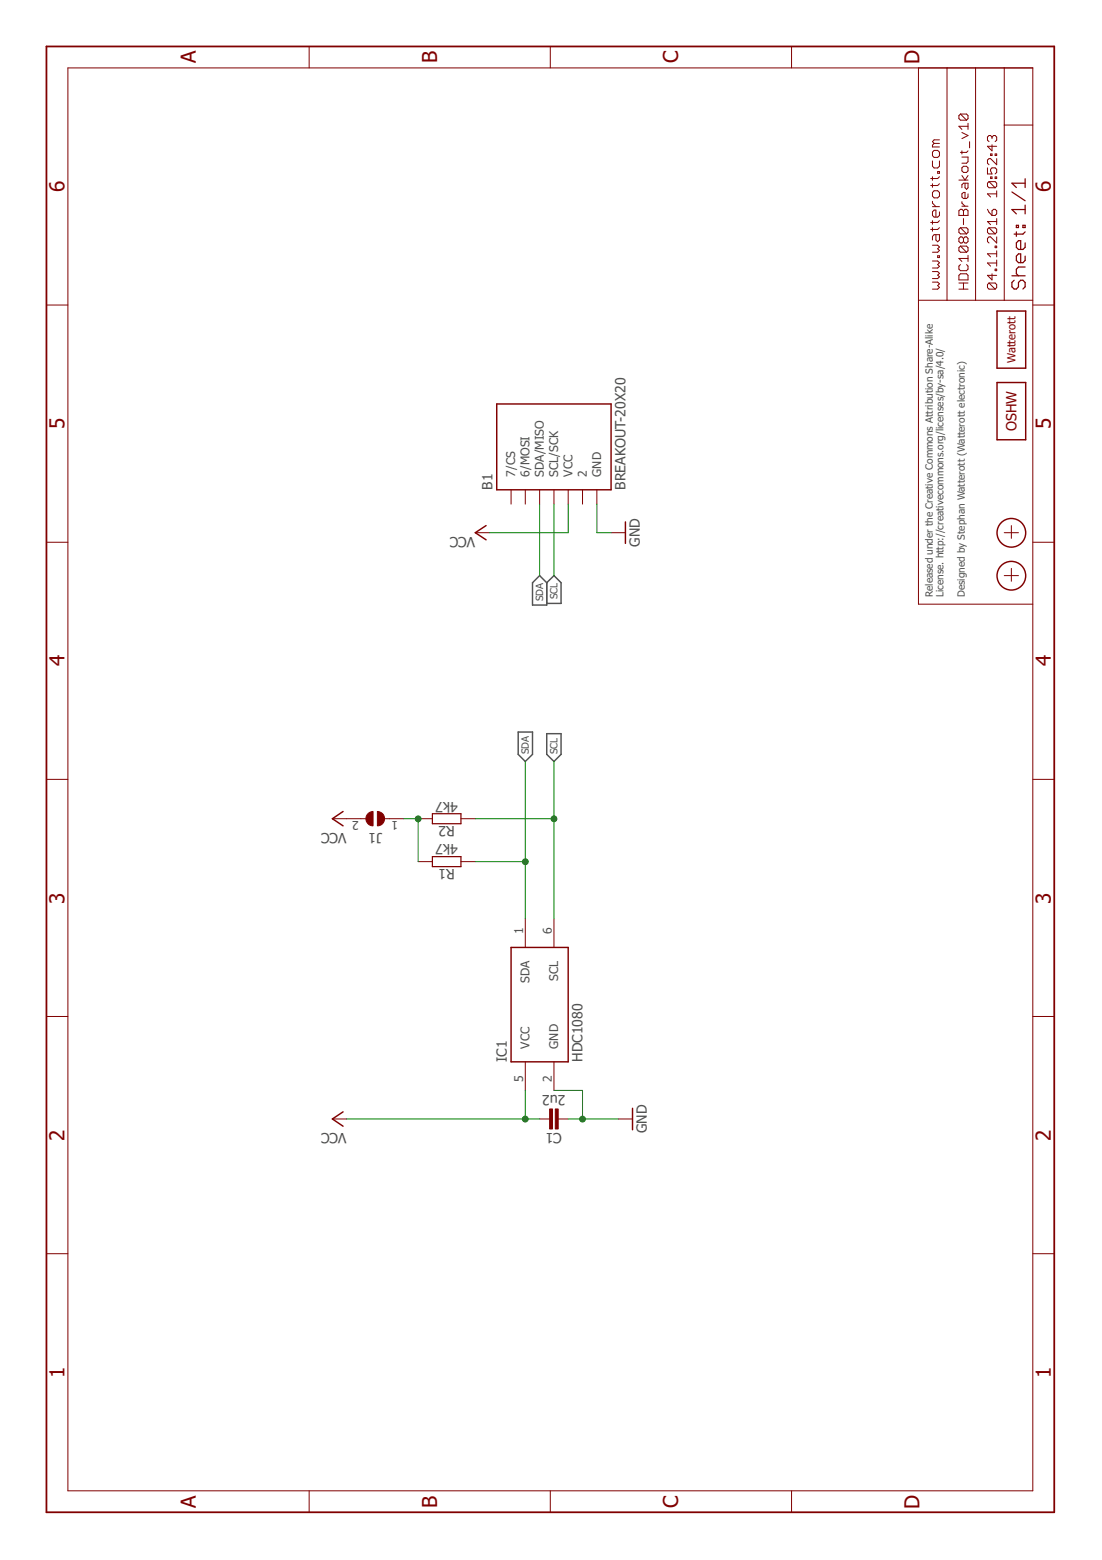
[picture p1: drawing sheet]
<?xml version="1.0" encoding="utf-8"?>
<!DOCTYPE eagle SYSTEM "eagle.dtd">
<eagle version="7.7.0">
<drawing>
<settings>
<setting alwaysvectorfont="no"/>
<setting verticaltext="up"/>
</settings>
<grid distance="0.1" unitdist="inch" unit="inch" style="lines" multiple="1" display="no" altdistance="0.01" altunitdist="inch" altunit="inch"/>
<schematic xreflabel="%F%N/%S.%C%R" xrefpart="/%S.%C%R">
<libraries>
<library name="we-rcl">
<symbols>
<symbol name="RESISTOR">
<pin name="1" x="-5.08" y="0" visible="off" length="short" direction="pas" swaplevel="1"/>
<pin name="2" x="5.08" y="0" visible="off" length="short" direction="pas" swaplevel="1" rot="R180"/>
<wire x1="-2.54" y1="0.889" x2="2.54" y2="0.889" width="0.2032" layer="94"/>
<wire x1="2.54" y1="0.889" x2="2.54" y2="-0.889" width="0.2032" layer="94"/>
<wire x1="2.54" y1="-0.889" x2="-2.54" y2="-0.889" width="0.2032" layer="94"/>
<wire x1="-2.54" y1="-0.889" x2="-2.54" y2="0.889" width="0.2032" layer="94"/>
<text x="0" y="1.27" size="1.778" layer="95" align="bottom-center">&gt;NAME</text>
<text x="0" y="-1.27" size="1.778" layer="96" align="top-center">&gt;VALUE</text>
</symbol>
<symbol name="CAPACITOR">
<pin name="1" x="-2.54" y="0" visible="off" length="point" direction="pas" swaplevel="1"/>
<pin name="2" x="2.54" y="0" visible="off" length="point" direction="pas" swaplevel="1" rot="R180"/>
<text x="0" y="2.54" size="1.778" layer="95" align="bottom-center">&gt;NAME</text>
<text x="0" y="-2.54" size="1.778" layer="96" align="top-center">&gt;VALUE</text>
<wire x1="-2.54" y1="0" x2="-0.762" y2="0" width="0.1524" layer="94"/>
<wire x1="2.54" y1="0" x2="0.762" y2="0" width="0.1524" layer="94"/>
<rectangle x1="-1.27" y1="-0.254" x2="2.286" y2="0.254" layer="94" rot="R90"/>
<rectangle x1="-2.286" y1="-0.254" x2="1.27" y2="0.254" layer="94" rot="R90"/>
</symbol>
<symbol name="JUMPER2">
<wire x1="0.381" y1="0.635" x2="0.381" y2="-0.635" width="1.27" layer="94" curve="-180" cap="flat"/>
<wire x1="-0.381" y1="-0.635" x2="-0.381" y2="0.635" width="1.27" layer="94" curve="-180" cap="flat"/>
<wire x1="2.54" y1="0" x2="1.651" y2="0" width="0.1524" layer="94"/>
<wire x1="-2.54" y1="0" x2="-1.651" y2="0" width="0.1524" layer="94"/>
<text x="0" y="2.54" size="1.778" layer="95" align="bottom-center">&gt;NAME</text>
<pin name="2" x="5.08" y="0" visible="pad" length="short" direction="pas" swaplevel="1" rot="R180"/>
<pin name="1" x="-5.08" y="0" visible="pad" length="short" direction="pas" swaplevel="1"/>
</symbol>
</symbols>
<devicesets>
<deviceset name="RESISTOR" prefix="R" uservalue="yes">
<gates>
<gate name="R" symbol="RESISTOR" x="0" y="0"/>
</gates>
<devices>
<device name="-R0603" package="R0603">
<connects>
<connect gate="R" pin="1" pad="1"/>
<connect gate="R" pin="2" pad="2"/>
</connects>
<technologies>
<technology name=""/>
</technologies>
</device>
<device name="-R0805" package="R0805">
<connects>
<connect gate="R" pin="1" pad="1"/>
<connect gate="R" pin="2" pad="2"/>
</connects>
<technologies>
<technology name=""/>
</technologies>
</device>
<device name="-R0402" package="R0402">
<connects>
<connect gate="R" pin="1" pad="1"/>
<connect gate="R" pin="2" pad="2"/>
</connects>
<technologies>
<technology name=""/>
</technologies>
</device>
<device name="-R1206" package="R1206">
<connects>
<connect gate="R" pin="1" pad="1"/>
<connect gate="R" pin="2" pad="2"/>
</connects>
<technologies>
<technology name=""/>
</technologies>
</device>
<device name="-R0201" package="R0201">
<connects>
<connect gate="R" pin="1" pad="1"/>
<connect gate="R" pin="2" pad="2"/>
</connects>
<technologies>
<technology name=""/>
</technologies>
</device>
</devices>
</deviceset>
<deviceset name="CAPACITOR" prefix="C" uservalue="yes">
<gates>
<gate name="C" symbol="CAPACITOR" x="0" y="0"/>
</gates>
<devices>
<device name="-C0402" package="R0402">
<connects>
<connect gate="C" pin="1" pad="1"/>
<connect gate="C" pin="2" pad="2"/>
</connects>
<technologies>
<technology name=""/>
</technologies>
</device>
<device name="-C0603" package="R0603">
<connects>
<connect gate="C" pin="1" pad="1"/>
<connect gate="C" pin="2" pad="2"/>
</connects>
<technologies>
<technology name=""/>
</technologies>
</device>
<device name="-C0805" package="R0805">
<connects>
<connect gate="C" pin="1" pad="1"/>
<connect gate="C" pin="2" pad="2"/>
</connects>
<technologies>
<technology name=""/>
</technologies>
</device>
<device name="-C1206" package="R1206">
<connects>
<connect gate="C" pin="1" pad="1"/>
<connect gate="C" pin="2" pad="2"/>
</connects>
<technologies>
<technology name=""/>
</technologies>
</device>
<device name="-C0201" package="R0201">
<connects>
<connect gate="C" pin="1" pad="1"/>
<connect gate="C" pin="2" pad="2"/>
</connects>
<technologies>
<technology name=""/>
</technologies>
</device>
</devices>
</deviceset>
<deviceset name="JUMPER2" prefix="J">
<gates>
<gate name="J" symbol="JUMPER2" x="0" y="0"/>
</gates>
<devices>
<device name="-0603" package="JUMPER2-0603">
<connects>
<connect gate="J" pin="1" pad="1"/>
<connect gate="J" pin="2" pad="2"/>
</connects>
<technologies>
<technology name=""/>
</technologies>
</device>
<device name="-0603-NC" package="JUMPER2-0603_NC">
<connects>
<connect gate="J" pin="1" pad="1"/>
<connect gate="J" pin="2" pad="2"/>
</connects>
<technologies>
<technology name=""/>
</technologies>
</device>
<device name="-0402" package="JUMPER2-0402">
<connects>
<connect gate="J" pin="1" pad="1"/>
<connect gate="J" pin="2" pad="2"/>
</connects>
<technologies>
<technology name=""/>
</technologies>
</device>
<device name="-0402-NC" package="JUMPER2-0402_NC">
<connects>
<connect gate="J" pin="1" pad="1"/>
<connect gate="J" pin="2" pad="2"/>
</connects>
<technologies>
<technology name=""/>
</technologies>
</device>
<device name="-0201" package="JUMPER2-0201">
<connects>
<connect gate="J" pin="1" pad="1"/>
<connect gate="J" pin="2" pad="2"/>
</connects>
<technologies>
<technology name=""/>
</technologies>
</device>
<device name="-0201-NC" package="JUMPER2-0201_NC">
<connects>
<connect gate="J" pin="1" pad="1"/>
<connect gate="J" pin="2" pad="2"/>
</connects>
<technologies>
<technology name=""/>
</technologies>
</device>
</devices>
</deviceset>
</devicesets>
</library>
<library name="supply1">
<symbols>
<symbol name="VCC">
<wire x1="1.27" y1="-1.905" x2="0" y2="0" width="0.254" layer="94"/>
<wire x1="0" y1="0" x2="-1.27" y2="-1.905" width="0.254" layer="94"/>
<text x="-2.54" y="-2.54" size="1.778" layer="96" rot="R90">&gt;VALUE</text>
<pin name="VCC" x="0" y="-2.54" visible="off" length="short" direction="sup" rot="R90"/>
</symbol>
<symbol name="GND">
<wire x1="-1.905" y1="0" x2="1.905" y2="0" width="0.254" layer="94"/>
<text x="-2.54" y="-2.54" size="1.778" layer="96">&gt;VALUE</text>
<pin name="GND" x="0" y="2.54" visible="off" length="short" direction="sup" rot="R270"/>
</symbol>
</symbols>
<devicesets>
<deviceset name="VCC" prefix="P+">
<gates>
<gate name="VCC" symbol="VCC" x="0" y="0"/>
</gates>
<devices>
<device name="">
<technologies>
<technology name=""/>
</technologies>
</device>
</devices>
</deviceset>
<deviceset name="GND" prefix="GND">
<gates>
<gate name="1" symbol="GND" x="0" y="0"/>
</gates>
<devices>
<device name="">
<technologies>
<technology name=""/>
</technologies>
</device>
</devices>
</deviceset>
</devicesets>
</library>
<library name="we-symbol">
<symbols>
<symbol name="PASSER">
<wire x1="-1.016" y1="0" x2="1.27" y2="0" width="0.127" layer="94"/>
<wire x1="0" y1="1.27" x2="0" y2="-1.27" width="0.127" layer="94"/>
<circle x="0" y="0" radius="2.54" width="0.254" layer="94"/>
</symbol>
<symbol name="OSHW_LOGO">
<wire x1="5.08" y1="2.54" x2="5.08" y2="-2.54" width="0.254" layer="94"/>
<wire x1="5.08" y1="-2.54" x2="-5.08" y2="-2.54" width="0.254" layer="94"/>
<wire x1="-5.08" y1="-2.54" x2="-5.08" y2="2.54" width="0.254" layer="94"/>
<wire x1="-5.08" y1="2.54" x2="5.08" y2="2.54" width="0.254" layer="94"/>
<text x="0" y="0" size="1.778" layer="94" align="center">OSHW</text>
</symbol>
<symbol name="WE_LOGO">
<wire x1="5.08" y1="2.54" x2="5.08" y2="-2.54" width="0.254" layer="94"/>
<wire x1="5.08" y1="-2.54" x2="-5.08" y2="-2.54" width="0.254" layer="94"/>
<wire x1="-5.08" y1="-2.54" x2="-5.08" y2="2.54" width="0.254" layer="94"/>
<wire x1="-5.08" y1="2.54" x2="5.08" y2="2.54" width="0.254" layer="94"/>
<text x="0" y="0" size="1.4224" layer="94" align="center">Watterott</text>
</symbol>
<symbol name="A4L-LOC">
<wire x1="256.54" y1="3.81" x2="256.54" y2="8.89" width="0.1016" layer="94"/>
<wire x1="256.54" y1="8.89" x2="256.54" y2="13.97" width="0.1016" layer="94"/>
<wire x1="256.54" y1="13.97" x2="256.54" y2="19.05" width="0.1016" layer="94"/>
<wire x1="256.54" y1="19.05" x2="256.54" y2="24.13" width="0.1016" layer="94"/>
<wire x1="161.29" y1="3.81" x2="161.29" y2="24.13" width="0.1016" layer="94"/>
<wire x1="161.29" y1="24.13" x2="215.265" y2="24.13" width="0.1016" layer="94"/>
<wire x1="215.265" y1="24.13" x2="256.54" y2="24.13" width="0.1016" layer="94"/>
<wire x1="246.38" y1="3.81" x2="246.38" y2="8.89" width="0.1016" layer="94"/>
<wire x1="246.38" y1="8.89" x2="256.54" y2="8.89" width="0.1016" layer="94"/>
<wire x1="246.38" y1="8.89" x2="215.265" y2="8.89" width="0.1016" layer="94"/>
<wire x1="215.265" y1="8.89" x2="215.265" y2="3.81" width="0.1016" layer="94"/>
<wire x1="215.265" y1="8.89" x2="215.265" y2="13.97" width="0.1016" layer="94"/>
<wire x1="215.265" y1="13.97" x2="256.54" y2="13.97" width="0.1016" layer="94"/>
<wire x1="215.265" y1="13.97" x2="215.265" y2="19.05" width="0.1016" layer="94"/>
<wire x1="215.265" y1="19.05" x2="256.54" y2="19.05" width="0.1016" layer="94"/>
<wire x1="215.265" y1="19.05" x2="215.265" y2="24.13" width="0.1016" layer="94"/>
<frame x1="0" y1="0" x2="260.35" y2="179.07" columns="6" rows="4" layer="94"/>
<text x="217.17" y="15.24" size="1.778" layer="94" font="vector">&gt;DRAWING_NAME</text>
<text x="217.17" y="10.16" size="1.778" layer="94" font="vector">&gt;LAST_DATE_TIME</text>
<text x="230.505" y="5.08" size="2.54" layer="94" font="vector">&gt;SHEET</text>
<text x="217.17" y="5.08" size="2.54" layer="94" font="vector">Sheet:</text>
<text x="217.17" y="20.32" size="2.032" layer="94" font="vector">www.watterott.com</text>
</symbol>
</symbols>
<devicesets>
<deviceset name="PASSER" prefix="X">
<gates>
<gate name="X" symbol="PASSER" x="0" y="0"/>
</gates>
<devices>
<device name="-07" package="PASSER_07MM">
<technologies>
<technology name=""/>
</technologies>
</device>
</devices>
</deviceset>
<deviceset name="OSHW_LOGO" prefix="LOGO">
<gates>
<gate name="L" symbol="OSHW_LOGO" x="0" y="0"/>
</gates>
<devices>
<device name="X0100" package="OSHW_6X100">
<technologies>
<technology name=""/>
</technologies>
</device>
<device name="X0150" package="OSHW_6X150">
<technologies>
<technology name=""/>
</technologies>
</device>
<device name="X0200" package="OSHW_6X200">
<technologies>
<technology name=""/>
</technologies>
</device>
<device name="X0070" package="OSHW_6X70">
<technologies>
<technology name=""/>
</technologies>
</device>
</devices>
</deviceset>
<deviceset name="LOGO" prefix="LOGO">
<gates>
<gate name="L" symbol="WE_LOGO" x="0" y="0"/>
</gates>
<devices>
<device name="-PLACE" package="LOGO_TPLACE">
<technologies>
<technology name=""/>
</technologies>
</device>
<device name="-LAYER" package="LOGO_TOP">
<technologies>
<technology name=""/>
</technologies>
</device>
<device name="-STOP" package="LOGO_STOP">
<technologies>
<technology name=""/>
</technologies>
</device>
<device name="-S_STOP" package="SPARK_STOP">
<technologies>
<technology name=""/>
</technologies>
</device>
<device name="-S_LAYER" package="SPARK_TOP">
<technologies>
<technology name=""/>
</technologies>
</device>
<device name="-S_PLACE_M" package="SPARK_TPLACE_M">
<technologies>
<technology name=""/>
</technologies>
</device>
<device name="-S_PLACE_S" package="SPARK_TPLACE_S">
<technologies>
<technology name=""/>
</technologies>
</device>
</devices>
</deviceset>
<deviceset name="FRAME-A4L" prefix="FRAME">
<gates>
<gate name="F" symbol="A4L-LOC" x="0" y="0"/>
</gates>
<devices>
<device name="">
<technologies>
<technology name=""/>
</technologies>
</device>
</devices>
</deviceset>
</devicesets>
</library>
<library name="we-board">
<symbols>
<symbol name="BREAKOUT">
<wire x1="-7.62" y1="10.16" x2="-7.62" y2="-10.16" width="0.254" layer="94"/>
<wire x1="-7.62" y1="-10.16" x2="7.62" y2="-10.16" width="0.254" layer="94"/>
<wire x1="7.62" y1="-10.16" x2="7.62" y2="10.16" width="0.254" layer="94"/>
<wire x1="7.62" y1="10.16" x2="-7.62" y2="10.16" width="0.254" layer="94"/>
<text x="-7.62" y="12.7" size="1.778" layer="95" align="top-left">&gt;NAME</text>
<text x="-7.62" y="-12.7" size="1.778" layer="95">&gt;Value</text>
<pin name="6/MOSI" x="-10.16" y="5.08" visible="pin" length="short"/>
<pin name="SDA/MISO" x="-10.16" y="2.54" visible="pin" length="short"/>
<pin name="SCL/SCK" x="-10.16" y="0" visible="pin" length="short"/>
<pin name="VCC" x="-10.16" y="-2.54" visible="pin" length="short" direction="pwr"/>
<pin name="2" x="-10.16" y="-5.08" visible="pin" length="short"/>
<pin name="GND" x="-10.16" y="-7.62" visible="pin" length="short" direction="pwr"/>
<pin name="7/CS" x="-10.16" y="7.62" visible="pin" length="short"/>
</symbol>
</symbols>
<devicesets>
<deviceset name="BREAKOUT" prefix="B">
<gates>
<gate name="BOARD" symbol="BREAKOUT" x="0" y="0"/>
</gates>
<devices>
<device name="-20X20" package="BREAKOUT-20X20">
<connects>
<connect gate="BOARD" pin="2" pad="2"/>
<connect gate="BOARD" pin="6/MOSI" pad="MOSI"/>
<connect gate="BOARD" pin="7/CS" pad="CS"/>
<connect gate="BOARD" pin="GND" pad="GND"/>
<connect gate="BOARD" pin="SCL/SCK" pad="SCL/SCK"/>
<connect gate="BOARD" pin="SDA/MISO" pad="SDA/MISO"/>
<connect gate="BOARD" pin="VCC" pad="VCC"/>
</connects>
<technologies>
<technology name=""/>
</technologies>
</device>
</devices>
</deviceset>
</devicesets>
</library>
<library name="we-sensor">
<symbols>
<symbol name="HDC1080">
<pin name="SCL" x="15.24" y="-2.54" length="middle" rot="R180"/>
<pin name="VCC" x="-15.24" y="2.54" length="middle" direction="pwr"/>
<pin name="SDA" x="15.24" y="2.54" length="middle" rot="R180"/>
<pin name="GND" x="-15.24" y="-2.54" length="middle" direction="pwr"/>
<wire x1="-10.16" y1="5.08" x2="-10.16" y2="-5.08" width="0.254" layer="94"/>
<wire x1="-10.16" y1="-5.08" x2="10.16" y2="-5.08" width="0.254" layer="94"/>
<wire x1="10.16" y1="-5.08" x2="10.16" y2="5.08" width="0.254" layer="94"/>
<wire x1="10.16" y1="5.08" x2="-10.16" y2="5.08" width="0.254" layer="94"/>
<text x="-10.16" y="7.62" size="1.778" layer="95" rot="MR180">&gt;NAME</text>
<text x="-10.16" y="-7.62" size="1.778" layer="96">&gt;VALUE</text>
</symbol>
</symbols>
<devicesets>
<deviceset name="HDC1080" prefix="IC">
<gates>
<gate name="G$1" symbol="HDC1080" x="0" y="0"/>
</gates>
<devices>
<device name="" package="WSON6">
<connects>
<connect gate="G$1" pin="GND" pad="2"/>
<connect gate="G$1" pin="SCL" pad="6"/>
<connect gate="G$1" pin="SDA" pad="1"/>
<connect gate="G$1" pin="VCC" pad="5"/>
</connects>
<technologies>
<technology name=""/>
</technologies>
</device>
</devices>
</deviceset>
</devicesets>
</library>
</libraries>
<attributes>
</attributes>
<variantdefs>
</variantdefs>
<classes>
<class number="0" name="default" width="0" drill="0">
</class>
</classes>
<parts>
<part name="R1" library="we-rcl" deviceset="RESISTOR" device="-R0402" value="4k7"/>
<part name="R2" library="we-rcl" deviceset="RESISTOR" device="-R0402" value="4k7"/>
<part name="P+3" library="supply1" deviceset="VCC" device=""/>
<part name="C1" library="we-rcl" deviceset="CAPACITOR" device="-C0402" value="2u2"/>
<part name="GND2" library="supply1" deviceset="GND" device=""/>
<part name="X1" library="we-symbol" deviceset="PASSER" device="-07"/>
<part name="X2" library="we-symbol" deviceset="PASSER" device="-07"/>
<part name="LOGO2" library="we-symbol" deviceset="OSHW_LOGO" device="X0070"/>
<part name="GND5" library="supply1" deviceset="GND" device=""/>
<part name="P+7" library="supply1" deviceset="VCC" device=""/>
<part name="J1" library="we-rcl" deviceset="JUMPER2" device="-0603"/>
<part name="P+1" library="supply1" deviceset="VCC" device=""/>
<part name="LOGO3" library="we-symbol" deviceset="LOGO" device="-S_PLACE_M"/>
<part name="B1" library="we-board" deviceset="BREAKOUT" device="-20X20"/>
<part name="FRAME2" library="we-symbol" deviceset="FRAME-A4L" device=""/>
<part name="IC1" library="we-sensor" deviceset="HDC1080" device=""/>
</parts>
<sheets>
<sheet>
<plain>
<text x="162.56" y="22.86" size="1.27" layer="95" align="top-left">Released under the Creative Commons Attribution Share-Alike 
License. http://creativecommons.org/licenses/by-sa/4.0/

Designed by Stephan Watterott (Watterott electronic)</text>
</plain>
<instances>
<instance part="R1" gate="R" x="115.57" y="107.95" rot="R90"/>
<instance part="R2" gate="R" x="123.19" y="107.95" rot="R90"/>
<instance part="P+3" gate="VCC" x="69.85" y="128.27"/>
<instance part="C1" gate="C" x="69.85" y="88.9" rot="R90"/>
<instance part="GND2" gate="1" x="173.99" y="76.2" rot="MR0"/>
<instance part="X1" gate="X" x="166.37" y="7.62"/>
<instance part="X2" gate="X" x="173.99" y="7.62"/>
<instance part="LOGO2" gate="L" x="195.58" y="7.62"/>
<instance part="GND5" gate="1" x="69.85" y="74.93"/>
<instance part="P+7" gate="VCC" x="173.99" y="102.87" smashed="yes" rot="MR0">
<attribute name="VALUE" x="171.45" y="102.87" size="1.778" layer="96" rot="MR90"/>
</instance>
<instance part="J1" gate="J" x="123.19" y="120.65" rot="R90"/>
<instance part="P+1" gate="VCC" x="123.19" y="128.27"/>
<instance part="LOGO3" gate="L" x="208.28" y="7.62"/>
<instance part="B1" gate="BOARD" x="189.23" y="88.9"/>
<instance part="FRAME2" gate="F" x="0" y="0"/>
<instance part="IC1" gate="G$1" x="90.17" y="91.44"/>
</instances>
<busses>
</busses>
<nets>
<net name="VCC" class="0">
<segment>
<pinref part="P+3" gate="VCC" pin="VCC"/>
<wire x1="69.85" y1="125.73" x2="69.85" y2="93.98" width="0.1524" layer="91"/>
<pinref part="C1" gate="C" pin="2"/>
<wire x1="69.85" y1="93.98" x2="74.93" y2="93.98" width="0.1524" layer="91"/>
<wire x1="69.85" y1="91.44" x2="69.85" y2="93.98" width="0.1524" layer="91"/>
<junction x="69.85" y="93.98"/>
<pinref part="IC1" gate="G$1" pin="VCC"/>
</segment>
<segment>
<pinref part="P+7" gate="VCC" pin="VCC"/>
<wire x1="173.99" y1="100.33" x2="173.99" y2="86.36" width="0.1524" layer="91"/>
<wire x1="173.99" y1="86.36" x2="179.07" y2="86.36" width="0.1524" layer="91"/>
<pinref part="B1" gate="BOARD" pin="VCC"/>
</segment>
<segment>
<pinref part="J1" gate="J" pin="2"/>
<pinref part="P+1" gate="VCC" pin="VCC"/>
</segment>
</net>
<net name="GND" class="0">
<segment>
<wire x1="74.93" y1="88.9" x2="74.93" y2="83.82" width="0.1524" layer="91"/>
<wire x1="74.93" y1="83.82" x2="69.85" y2="83.82" width="0.1524" layer="91"/>
<pinref part="C1" gate="C" pin="1"/>
<wire x1="69.85" y1="83.82" x2="69.85" y2="86.36" width="0.1524" layer="91"/>
<pinref part="GND5" gate="1" pin="GND"/>
<wire x1="69.85" y1="83.82" x2="69.85" y2="77.47" width="0.1524" layer="91"/>
<junction x="69.85" y="83.82"/>
<pinref part="IC1" gate="G$1" pin="GND"/>
</segment>
<segment>
<pinref part="GND2" gate="1" pin="GND"/>
<wire x1="179.07" y1="81.28" x2="173.99" y2="81.28" width="0.1524" layer="91"/>
<wire x1="173.99" y1="81.28" x2="173.99" y2="78.74" width="0.1524" layer="91"/>
<pinref part="B1" gate="BOARD" pin="GND"/>
</segment>
</net>
<net name="SDA" class="0">
<segment>
<wire x1="105.41" y1="93.98" x2="115.57" y2="93.98" width="0.1524" layer="91"/>
<pinref part="R1" gate="R" pin="1"/>
<wire x1="115.57" y1="93.98" x2="133.35" y2="93.98" width="0.1524" layer="91"/>
<wire x1="115.57" y1="102.87" x2="115.57" y2="93.98" width="0.1524" layer="91"/>
<junction x="115.57" y="93.98"/>
<pinref part="IC1" gate="G$1" pin="SDA"/>
<label x="133.35" y="93.98" size="1.27" layer="95" xref="yes"/>
</segment>
<segment>
<wire x1="179.07" y1="91.44" x2="166.37" y2="91.44" width="0.1524" layer="91"/>
<pinref part="B1" gate="BOARD" pin="SDA/MISO"/>
<label x="166.37" y="91.44" size="1.27" layer="95" rot="R180" xref="yes"/>
</segment>
</net>
<net name="SCL" class="0">
<segment>
<wire x1="105.41" y1="88.9" x2="123.19" y2="88.9" width="0.1524" layer="91"/>
<pinref part="R2" gate="R" pin="1"/>
<wire x1="123.19" y1="102.87" x2="123.19" y2="88.9" width="0.1524" layer="91"/>
<wire x1="123.19" y1="88.9" x2="133.35" y2="88.9" width="0.1524" layer="91"/>
<junction x="123.19" y="88.9"/>
<pinref part="IC1" gate="G$1" pin="SCL"/>
<label x="133.35" y="88.9" size="1.27" layer="95" xref="yes"/>
</segment>
<segment>
<wire x1="179.07" y1="88.9" x2="166.37" y2="88.9" width="0.1524" layer="91"/>
<pinref part="B1" gate="BOARD" pin="SCL/SCK"/>
<label x="166.37" y="88.9" size="1.27" layer="95" rot="R180" xref="yes"/>
</segment>
</net>
<net name="N$1" class="0">
<segment>
<pinref part="R1" gate="R" pin="2"/>
<pinref part="R2" gate="R" pin="2"/>
<wire x1="115.57" y1="113.03" x2="123.19" y2="113.03" width="0.1524" layer="91"/>
<pinref part="J1" gate="J" pin="1"/>
<wire x1="123.19" y1="113.03" x2="123.19" y2="115.57" width="0.1524" layer="91"/>
<junction x="123.19" y="113.03"/>
</segment>
</net>
</nets>
</sheet>
</sheets>
</schematic>
</drawing>
<compatibility>
<note version="6.3" minversion="6.2.2" severity="warning">
Since Version 6.2.2 text objects can contain more than one line,
which will not be processed correctly with this version.
</note>
</compatibility>
</eagle>
